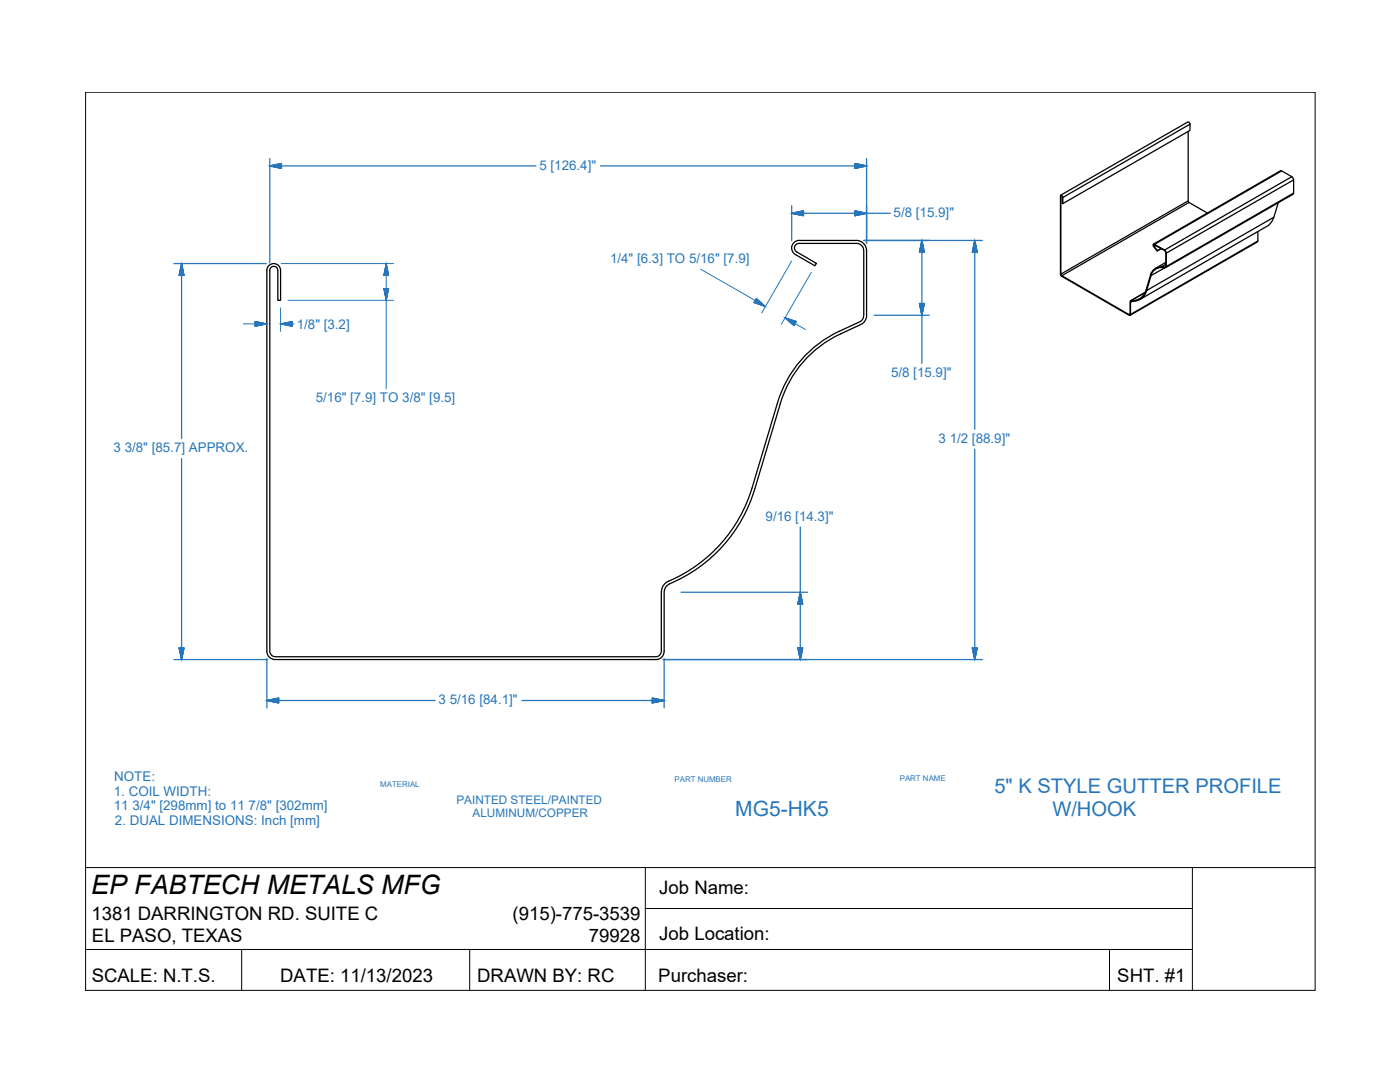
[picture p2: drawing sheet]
<svg xmlns="http://www.w3.org/2000/svg" width="279mm" height="216mm" viewBox="0 0 279 216" stroke-linecap="round" stroke-linejoin="round" font-family="sans-serif">
<!-- layer: PDF2_Solid Fills -->
<g fill="#2776bb" stroke="#2776bb" stroke-width=".2">
<path d="M151 59.6l1.7 1.6-2.2-.8z"/>
<path d="M156.6 63.4l2.3 .7-.4 .9z"/>
<path d="M50.9 64.1l2.4 .5-2.4 .5z"/>
<path d="M56 64.6l2.4-.5v1z"/>
<path d="M77.1 52.6l.5 2.4h-1z"/>
<path d="M76.6 57.6h1l-.5 2.3z"/>
<path d="M36.2 52.6l.5 2.4h-.9z"/>
<path d="M35.8 129.3h.9l-.5 2.3z"/>
<path d="M53.3 139.8l2.3-.5v1z"/>
<path d="M130.2 139.3l2.3 .5-2.3 .5z"/>
<path d="M159.2 129.3h1l-.5 2.3z"/>
<path d="M159.7 118.2l.5 2.3h-1z"/>
<path d="M194.1 129.3h.9l-.5 2.3z"/>
<path d="M194.5 48l.5 2.3h-.9z"/>
<path d="M184 48l.5 2.3h-1z"/>
<path d="M183.5 60.6h1l-.5 2.3z"/>
<path d="M170.6 42.1l2.3 .5-2.3 .4z"/>
<path d="M158 42.6l2.3-.5v.9z"/>
<path d="M53.8 33.1l2.4-.5v1z"/>
<path d="M170.6 32.6l2.3 .5-2.3 .5z"/>
</g>
<!-- layer: PDF2_Geometry -->
<g fill="none" stroke="#000" stroke-width=".25">
<path d="M211.7 39l25.4-14.7h.1l.3 .4v1.3l-25.4 14.6M211.9 39.1l-.2 .1v15.5M212.1 39.4l-.1-.3-.3-.1-.1 15.7 .2 .4 13.5 7.8h.3v-.1l25.4-14.7M237.1 26.2v14l.2 .2 3.7 2.1M237.5 24.8l-25.4 14.6v1.2h-.1v-1.3l-.2-.2-.1 .1M255.8 34.1l-25.4 14.7 2 1.1M257.8 35.3l-25.4 14.6 .3 .6M258.2 38.5l-25.5 14.7-.1 .2h-.8M258.2 35.9l-25.5 14.6v2.7M159.5 48.6a.9 .9 0 0 0-.9 .6 .9 .9 0 0 0 .4 1.1M159.5 48a1.52 1.52 0 0 0-1.5 1.1 1.52 1.52 0 0 0 .8 1.7l3.8 2.2 .3-.4-3.9-2.3M159.5 48.6h11.5a1.5 1.5 0 0 1 1.4 1.4v12.9l-.2 .8-.7 .5a29.7 29.7 0 0 0-9.8 5.7 23 23 0 0 0-6.5 10.5l-5.1 17a30 30 0 0 1-17.2 18.9l-.7 .8-.2 1.1v11.7l-.4 .9-.5 .2h-76.1l-.7-.2-.5-.6v-76.3a.8 .8 0 0 1 .8-.8 .8 .8 0 0 1 .8 .8v6h.6v-6a1.37 1.37 0 0 0-1.4-1.3 1.37 1.37 0 0 0-1.3 1.3v76a1.67 1.67 0 0 0 1.7 1.7h75.9a1.62 1.62 0 0 0 1.6-1.7"/>
<path d="M159.5 48h11.5M170.9 48a2.06 2.06 0 0 1 2 2v13.6l-.4 .5-.4 .5-4.3 2M228.5 58.4l-2.9 1.6-.1 2.7-.2 .1 .2-.1M228.6 58.3l-2.9 1.7M228.7 57.8a2.74 2.74 0 0 1-2.9 2.2M228.8 58a2.96 2.96 0 0 1-3.1 2.2l-.1 .1M230.2 48.7l25.4-14.6 2.4 1.4 .2 .4v2.7l-.1 .2-25.4 14.6M230.3 49.2l-.1-.2 .1-.2 2.3 1.4 .1 3-.2 .1 .1-.1M230.4 48.8h-.2v.3l.7 1 .9-.5M230.6 49l-.3 .2 .7 .8M231.7 49.6l-.8 .5M231.8 53.2a2.2 2.2 0 0 0-2.2 1.7l-.9 3"/>
<path d="M231.8 53.4a2.09 2.09 0 0 0-2.1 1.6M232.7 52.8l-.9 .4 .7 .1M232.7 52.3l-2.1 1.2M237.1 40.1l-25.4 14.6 .2 .3M237.3 40.4l-25.4 14.6 13.4 7.8M251 46.2v1.9l-.1 .2-25.4 14.6M254.2 43.3l-25.4 14.7 .9-3 2.8-1.6M255.1 40.5l-.9 2.8-.3 .8-.7 .8-25.7 14.9M167.8 66.6a22.3 22.3 0 0 0-12.1 13.9l-5.1 17.1a29.9 29.9 0 0 1-17.2 19l-.6 .7-.3 .9v11.7M226 60.1l-.4 .2v2.5"/>
</g>
<path d="M17.1 197.6v-179.2h245.4v179.2" fill="none" stroke="#000" stroke-width=".2"/>
<g fill="none" stroke="#2776bb" stroke-width=".2">
<path d="M56.1 52.6h22.4M57.5 59.9h21M76.6 57.6h1l-.5 2.3-.5-2.3 .5 2.3 .5-2.3zM77.1 52.6v25M77.1 52.6l.5 2.4-.5-2.4-.5 2.4h1h-1zM139.8 53.7l12.9 7.5M151 59.6l1.7 1.6-2.2-.8 2.2 .8-1.7-1.6-.5 .8zM158 52.1l-6 10.3M161.9 54.3l-6 10.4M48.5 64.6h4.8M50.9 64.1l2.4 .5-2.4 .5 2.4-.5-2.4-.5v1zM56 64.6h2.7"/>
<path d="M56 64.6l2.4-.5-2.4 .5 2.4 .5v-1v1zM56 61.4v4.7M156.6 63.4l4.2 2.3M156.6 63.4l2.3 .7-2.3-.7 1.9 1.6 .4-.9-.4 .9z"/>
</g>
<g fill="none" stroke="#2776bb" stroke-width=".25">
<path d="M53.8 33.1h53.2M53.8 33.1l2.4-.5-2.4 .5 2.4 .5v-1v1zM53.8 31.6v20.9M119.8 33.1h53.1M170.6 32.6l2.3 .5-2.3 .5 2.3-.5-2.3-.5v1zM172.9 31.6v16.9v-7.5M34.7 52.6h18.4M36.2 52.6v34.9M36.2 52.6l.5 2.4-.5-2.4-.4 2.4h.9h-.9zM158 42.6h19.7M158 42.6l2.3-.5-2.3 .5 2.3 .4v-.9v.9zM158 41v7"/>
<path d="M170.6 42.1l2.3 .5-2.3 .4 2.3-.4-2.3-.5v.9zM184 48v24.5M184 48l.5 2.3-.5-2.3-.5 2.3h1h-1zM185.5 48h-13.1h23.7M194.5 48v37.7M194.5 48l.5 2.3-.5-2.3-.4 2.3h.9h-.9zM174.5 62.9h11M183.5 60.6h1l-.5 2.3-.5-2.3 .5 2.3 .5-2.3zM36.2 91.5v40.1M194.5 89.7v41.9M135.9 118.2h25.3M159.7 105.1v26.5"/>
<path d="M159.7 118.2l.5 2.3-.5-2.3-.5 2.3h1h-1zM34.7 131.6h18.8M35.8 129.3h.9l-.5 2.3-.4-2.3 .4 2.3 .5-2.3zM53.3 139.8h33.5M53.3 139.8l2.3-.5-2.3 .5 2.3 .5v-1v1zM53.3 131.4v9.8M104.2 139.8h28.3M130.2 139.3l2.3 .5-2.3 .5 2.3-.5-2.3-.5v1zM132.5 131.4v9.8M159.2 129.3h1l-.5 2.3-.5-2.3 .5 2.3 .5-2.3zM161.2 131.6h-28.9h63.8M194.1 129.3h.9l-.5 2.3-.4-2.3 .4 2.3 .5-2.3z"/>
</g>
<!-- layer: 0 -->
<path d="M17.1 173.1h111.7v24.5M128.8 173.1h133.7M238 173.1v24.5M17.1 197.6h245.4M17.1 189.5h220.9M48.2 189.5v8.1M93.7 189.5v8.1M128.8 181.3h109.2M221.4 189.5v8.1" fill="none" stroke="#000" stroke-width=".2"/>
<text font-size="5.3" x="18.2" y="178.5">EP FABTECH METALS MFG</text>
<text font-size="4.2" fill="#2776bb" x="146.7" y="162.9">MG5-HK5</text>
<g font-size="4" fill="#2776bb">
<text x="198.5" y="158.3">5&quot; K STYLE GUTTER PROFILE</text>
<text x="210" y="162.8">W/HOOK</text>
</g>
<g font-size="3.7">
<text x="131.6" y="178.5">Job Name:</text>
<text x="18.2" y="183.5">1381 DARRINGTON RD. SUITE C</text>
<text x="102.3" y="183.5">(915)-775-3539</text>
<text x="18.4" y="188">EL PASO, TEXAS</text>
<text x="117.5" y="188">79928</text>
<text x="131.6" y="187.6">Job Location:</text>
<text x="18.3" y="196">SCALE: N.T.S.</text>
<text x="55.9" y="196">DATE: 11/13/2023</text>
<text x="95.2" y="196">DRAWN BY: RC</text>
<text x="131.4" y="195.9">Purchaser:</text>
<text x="223" y="196">SHT. #1</text>
</g>
<g font-size="2.7" fill="#2776bb">
<text x="107.7" y="33.8">5 [126.4]&quot;</text>
<text x="178.3" y="43.3">5/8 [15.9]&quot;</text>
<text x="121.7" y="52.4">1/4&quot; [6.3] TO 5/16&quot; [7.9]</text>
<text x="59.2" y="65.6">1/8&quot; [3.2]</text>
<text x="177.8" y="75.3">5/8 [15.9]&quot;</text>
<text x="63" y="80.3">5/16&quot; [7.9] TO 3/8&quot; [9.5]</text>
<text x="187.3" y="88.4">3 1/2 [88.9]&quot;</text>
<text x="22.7" y="90.3">3 3/8&quot; [85.7] APPROX.</text>
<text x="152.8" y="103.9">9/16 [14.3]&quot;</text>
<text x="87.5" y="140.5">3 5/16 [84.1]&quot;</text>
<text x="22.8" y="155.9">NOTE:</text>
<text x="22.7" y="158.9">1. COIL WIDTH:</text>
<text x="22.7" y="161.6">11 3/4&quot; [298mm] to 11 7/8&quot; [302mm]</text>
<text x="22.9" y="164.7">2. DUAL DIMENSIONS: Inch [mm]</text>
</g>
<g font-size="2.3" fill="#2776bb">
<text x="91.1" y="160.4">PAINTED STEEL/PAINTED</text>
<text x="94.3" y="163">ALUMINUM/COPPER</text>
</g>
<g font-size="1.6" fill="#2776bb">
<text x="134.6" y="156">PART NUMBER</text>
<text x="179.6" y="155.9">PART NAME</text>
<text x="75.9" y="157">MATERIAL</text>
</g>
</svg>
